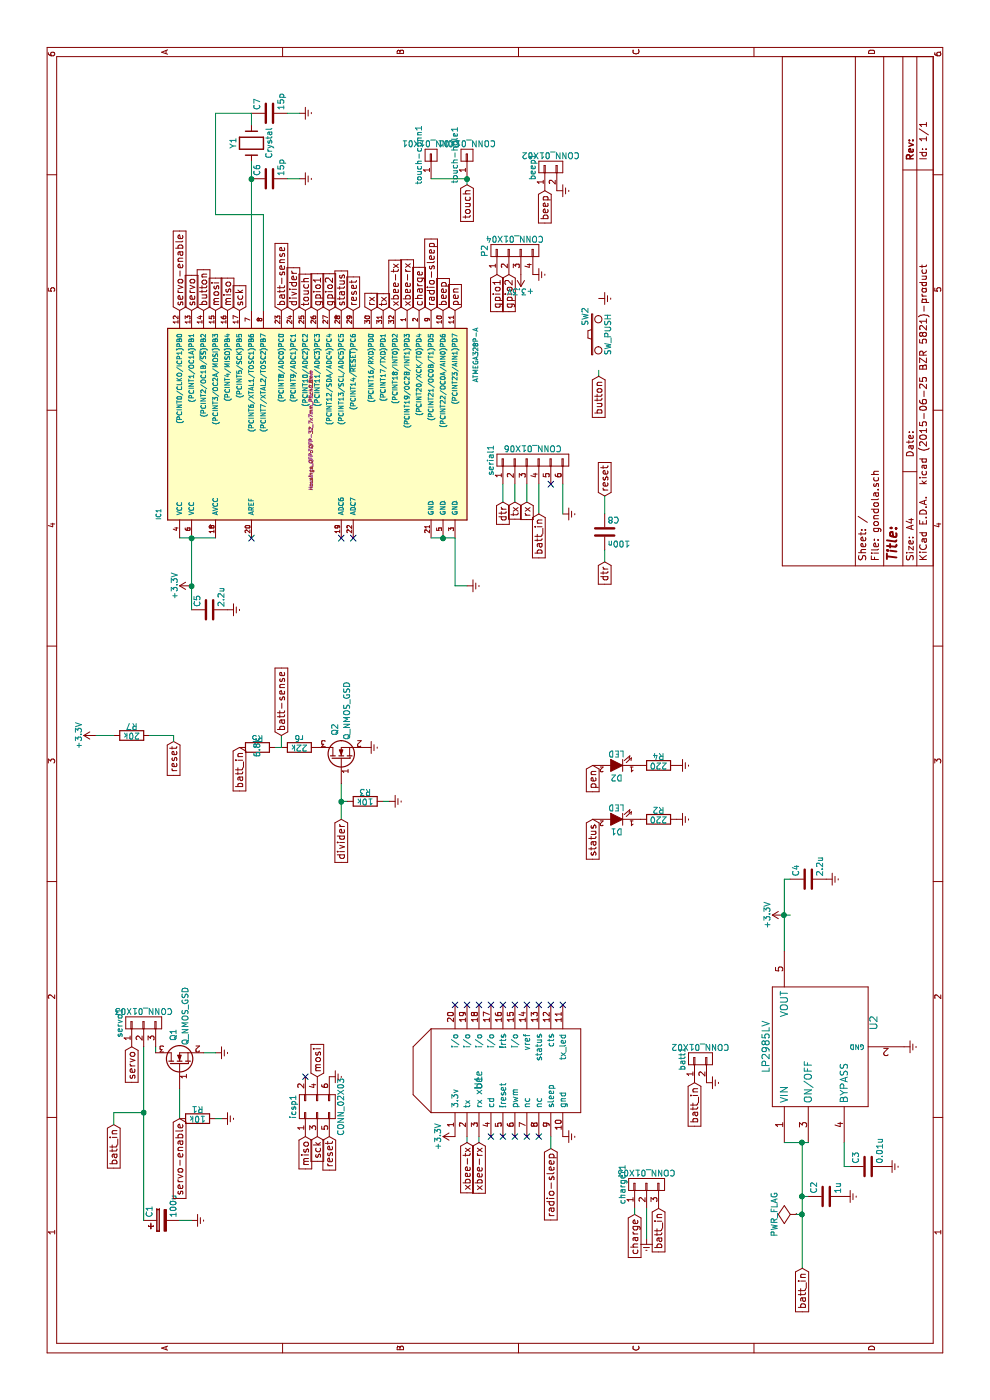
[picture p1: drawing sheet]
EESchema Schematic File Version 2
LIBS:gondola-rescue
LIBS:power
LIBS:device
LIBS:transistors
LIBS:conn
LIBS:linear
LIBS:regul
LIBS:74xx
LIBS:cmos4000
LIBS:adc-dac
LIBS:memory
LIBS:xilinx
LIBS:microcontrollers
LIBS:dsp
LIBS:microchip
LIBS:analog_switches
LIBS:motorola
LIBS:texas
LIBS:intel
LIBS:audio
LIBS:interface
LIBS:digital-audio
LIBS:philips
LIBS:display
LIBS:cypress
LIBS:siliconi
LIBS:opto
LIBS:atmel
LIBS:contrib
LIBS:valves
LIBS:xbee
LIBS:gondola-cache
EELAYER 25 0
EELAYER END
$Descr A4 11693 8268
encoding utf-8
Sheet 1 1
Title ""
Date ""
Rev ""
Comp ""
Comment1 ""
Comment2 ""
Comment3 ""
Comment4 ""
$EndDescr
$Comp
L ATMEGA328P-A IC1
U 1 1
P 8100 2600
F 0 "IC1" H 7350 3850 40  0000 L BNN
F 1 "ATMEGA328P-A" H 8500 1200 40  0000 L BNN
F 2 "Housings_QFP:TQFP-32_7x7mm_Pitch0.8mm" H 8100 2600 30  0000 C CIN
F 3 "" H 8100 2600 60  0000 C CNN
	1    8100 2600
	1    0    0    -1  
$EndComp
$Comp
L CONN_01X03 servo1
U 1 1
P 3150 1200
F 0 "servo1" H 3150 1400 50  0000 C CNN
F 1 "CONN_01X03" V 3250 1200 50  0000 C CNN
F 2 "Pin_Headers:Pin_Header_Straight_1x03" H 3150 1200 60  0001 C CNN
F 3 "" H 3150 1200 60  0000 C CNN
	1    3150 1200
	1    0    0    -1  
$EndComp
$Comp
L xbee U1
U 1 1
P 2650 4000
F 0 "U1" H 2650 4000 60  0000 C CNN
F 1 "xbee" H 2650 4000 60  0000 C CNN
F 2 "fp:xbee" H 2650 4000 60  0001 C CNN
F 3 "" H 2650 4000 60  0000 C CNN
	1    2650 4000
	1    0    0    -1  
$EndComp
$Comp
L CONN_02X03 icsp1
U 1 1
P 2450 2650
F 0 "icsp1" H 2450 2850 50  0000 C CNN
F 1 "CONN_02X03" H 2450 2450 50  0000 C CNN
F 2 "Pin_Headers:Pin_Header_Straight_2x03" H 2450 1450 60  0001 C CNN
F 3 "" H 2450 1450 60  0000 C CNN
	1    2450 2650
	1    0    0    -1  
$EndComp
$Comp
L CP C1
U 1 1
P 1500 1350
F 0 "C1" H 1525 1450 50  0000 L CNN
F 1 "100u" H 1525 1250 50  0000 L CNN
F 2 "Capacitors_SMD:c_elec_6.3x5.3" H 1538 1200 30  0001 C CNN
F 3 "" H 1500 1350 60  0000 C CNN
	1    1500 1350
	1    0    0    -1  
$EndComp
$Comp
L CONN_01X03 charger1
U 1 1
P 1800 5400
F 0 "charger1" H 1800 5600 50  0000 C CNN
F 1 "CONN_01X03" V 1900 5400 50  0000 C CNN
F 2 "Pin_Headers:Pin_Header_Straight_1x03" H 1800 5400 60  0001 C CNN
F 3 "" H 1800 5400 60  0000 C CNN
	1    1800 5400
	1    0    0    -1  
$EndComp
$Comp
L CONN_01X02 batt1
U 1 1
P 2850 5850
F 0 "batt1" H 2850 6000 50  0000 C CNN
F 1 "CONN_01X02" V 2950 5850 50  0000 C CNN
F 2 "Pin_Headers:Pin_Header_Straight_1x02" H 2850 5850 60  0001 C CNN
F 3 "" H 2850 5850 60  0000 C CNN
	1    2850 5850
	1    0    0    -1  
$EndComp
Text GLabel 1100 6700 0    60   Input ~ 0
batt_in
Text GLabel 5450 2000 0    60   Input ~ 0
batt_in
$Comp
L CONN_01X06 serial1
U 1 1
P 7850 4450
F 0 "serial1" H 7850 4800 50  0000 C CNN
F 1 "CONN_01X06" V 7950 4450 50  0000 C CNN
F 2 "Pin_Headers:Pin_Header_Straight_1x06" H 7850 4450 60  0001 C CNN
F 3 "" H 7850 4450 60  0000 C CNN
	1    7850 4450
	1    0    0    -1  
$EndComp
$Comp
L LED D1
U 1 1
P 4850 5150
F 0 "D1" H 4850 5250 50  0000 C CNN
F 1 "LED" H 4850 5050 50  0000 C CNN
F 2 "LEDs:LED-1206" H 4850 5150 60  0001 C CNN
F 3 "" H 4850 5150 60  0000 C CNN
	1    4850 5150
	0    -1   -1   0   
$EndComp
$Comp
L LED D2
U 1 1
P 5300 5150
F 0 "D2" H 5300 5250 50  0000 C CNN
F 1 "LED" H 5300 5050 50  0000 C CNN
F 2 "LEDs:LED-1206" H 5300 5150 60  0001 C CNN
F 3 "" H 5300 5150 60  0000 C CNN
	1    5300 5150
	0    -1   -1   0   
$EndComp
$Comp
L R R2
U 1 1
P 4850 5500
F 0 "R2" V 4930 5500 50  0000 C CNN
F 1 "220" V 4850 5500 50  0000 C CNN
F 2 "Resistors_SMD:R_1206" V 4780 5500 30  0001 C CNN
F 3 "" H 4850 5500 30  0000 C CNN
	1    4850 5500
	1    0    0    -1  
$EndComp
$Comp
L R R4
U 1 1
P 5300 5500
F 0 "R4" V 5380 5500 50  0000 C CNN
F 1 "220" V 5300 5500 50  0000 C CNN
F 2 "Resistors_SMD:R_1206" V 5230 5500 30  0001 C CNN
F 3 "" H 5300 5500 30  0000 C CNN
	1    5300 5500
	1    0    0    -1  
$EndComp
$Comp
L +3.3V #PWR01
U 1 1
P 4050 6550
F 0 "#PWR01" H 4050 6400 50  0001 C CNN
F 1 "+3.3V" H 4050 6690 50  0000 C CNN
F 2 "" H 4050 6550 60  0000 C CNN
F 3 "" H 4050 6550 60  0000 C CNN
	1    4050 6550
	1    0    0    -1  
$EndComp
$Comp
L Earth #PWR02
U 1 1
P 4850 5650
F 0 "#PWR02" H 4850 5400 50  0001 C CNN
F 1 "Earth" H 4850 5500 50  0001 C CNN
F 2 "" H 4850 5650 60  0000 C CNN
F 3 "" H 4850 5650 60  0000 C CNN
	1    4850 5650
	1    0    0    -1  
$EndComp
$Comp
L Earth #PWR03
U 1 1
P 5300 5650
F 0 "#PWR03" H 5300 5400 50  0001 C CNN
F 1 "Earth" H 5300 5500 50  0001 C CNN
F 2 "" H 5300 5650 60  0000 C CNN
F 3 "" H 5300 5650 60  0000 C CNN
	1    5300 5650
	1    0    0    -1  
$EndComp
$Comp
L Earth #PWR04
U 1 1
P 2200 4700
F 0 "#PWR04" H 2200 4450 50  0001 C CNN
F 1 "Earth" H 2200 4550 50  0001 C CNN
F 2 "" H 2200 4700 60  0000 C CNN
F 3 "" H 2200 4700 60  0000 C CNN
	1    2200 4700
	1    0    0    -1  
$EndComp
$Comp
L Earth #PWR05
U 1 1
P 2650 5900
F 0 "#PWR05" H 2650 5650 50  0001 C CNN
F 1 "Earth" H 2650 5750 50  0001 C CNN
F 2 "" H 2650 5900 60  0000 C CNN
F 3 "" H 2650 5900 60  0000 C CNN
	1    2650 5900
	1    0    0    -1  
$EndComp
$Comp
L Earth #PWR06
U 1 1
P 1350 5400
F 0 "#PWR06" H 1350 5150 50  0001 C CNN
F 1 "Earth" H 1350 5250 50  0001 C CNN
F 2 "" H 1350 5400 60  0000 C CNN
F 3 "" H 1350 5400 60  0000 C CNN
	1    1350 5400
	0    1    1    0   
$EndComp
$Comp
L Earth #PWR07
U 1 1
P 6800 3900
F 0 "#PWR07" H 6800 3650 50  0001 C CNN
F 1 "Earth" H 6800 3750 50  0001 C CNN
F 2 "" H 6800 3900 60  0000 C CNN
F 3 "" H 6800 3900 60  0000 C CNN
	1    6800 3900
	1    0    0    -1  
$EndComp
$Comp
L Earth #PWR08
U 1 1
P 2700 2750
F 0 "#PWR08" H 2700 2500 50  0001 C CNN
F 1 "Earth" H 2700 2600 50  0001 C CNN
F 2 "" H 2700 2750 60  0000 C CNN
F 3 "" H 2700 2750 60  0000 C CNN
	1    2700 2750
	1    0    0    -1  
$EndComp
$Comp
L Earth #PWR09
U 1 1
P 2900 1800
F 0 "#PWR09" H 2900 1550 50  0001 C CNN
F 1 "Earth" H 2900 1650 50  0001 C CNN
F 2 "" H 2900 1800 60  0000 C CNN
F 3 "" H 2900 1800 60  0000 C CNN
	1    2900 1800
	1    0    0    -1  
$EndComp
$Comp
L Crystal Y1
U 1 1
P 10500 2100
F 0 "Y1" H 10500 2250 50  0000 C CNN
F 1 "Crystal" H 10500 1950 50  0000 C CNN
F 2 "Resistors_SMD:R_1206" H 10500 2100 60  0001 C CNN
F 3 "" H 10500 2100 60  0000 C CNN
	1    10500 2100
	1    0    0    -1  
$EndComp
Text GLabel 2100 4600 0    60   Input ~ 0
radio-sleep
Text GLabel 4850 4950 0    60   Input ~ 0
status
Text GLabel 5300 4950 0    60   Input ~ 0
pen
$Comp
L C C6
U 1 1
P 10200 2250
F 0 "C6" H 10225 2350 50  0000 L CNN
F 1 "15p" H 10225 2150 50  0000 L CNN
F 2 "Capacitors_SMD:C_1206" H 10238 2100 30  0001 C CNN
F 3 "" H 10200 2250 60  0000 C CNN
	1    10200 2250
	1    0    0    -1  
$EndComp
$Comp
L C C7
U 1 1
P 10750 2250
F 0 "C7" H 10775 2350 50  0000 L CNN
F 1 "15p" H 10775 2150 50  0000 L CNN
F 2 "Capacitors_SMD:C_1206" H 10788 2100 30  0001 C CNN
F 3 "" H 10750 2250 60  0000 C CNN
	1    10750 2250
	1    0    0    -1  
$EndComp
$Comp
L Earth #PWR010
U 1 1
P 10200 2500
F 0 "#PWR010" H 10200 2250 50  0001 C CNN
F 1 "Earth" H 10200 2350 50  0001 C CNN
F 2 "" H 10200 2500 60  0000 C CNN
F 3 "" H 10200 2500 60  0000 C CNN
	1    10200 2500
	1    0    0    -1  
$EndComp
$Comp
L Earth #PWR011
U 1 1
P 10750 2500
F 0 "#PWR011" H 10750 2250 50  0001 C CNN
F 1 "Earth" H 10750 2350 50  0001 C CNN
F 2 "" H 10750 2500 60  0000 C CNN
F 3 "" H 10750 2500 60  0000 C CNN
	1    10750 2500
	1    0    0    -1  
$EndComp
$Comp
L R R7
U 1 1
P 5550 1100
F 0 "R7" V 5630 1100 50  0000 C CNN
F 1 "20k" V 5550 1100 50  0000 C CNN
F 2 "Resistors_SMD:R_1206" V 5480 1100 30  0001 C CNN
F 3 "" H 5550 1100 30  0000 C CNN
	1    5550 1100
	1    0    0    -1  
$EndComp
Text GLabel 5500 1450 0    60   Input ~ 0
reset
$Comp
L C C5
U 1 1
P 6600 1750
F 0 "C5" H 6625 1850 50  0000 L CNN
F 1 "2.2u" H 6625 1650 50  0000 L CNN
F 2 "Capacitors_SMD:C_1206" H 6638 1600 30  0001 C CNN
F 3 "" H 6600 1750 60  0000 C CNN
	1    6600 1750
	1    0    0    -1  
$EndComp
Text GLabel 9100 2000 2    60   Input ~ 0
sck
Text GLabel 9100 1900 2    60   Input ~ 0
miso
Text GLabel 9100 1800 2    60   Input ~ 0
mosi
$Comp
L Earth #PWR012
U 1 1
P 6600 1900
F 0 "#PWR012" H 6600 1650 50  0001 C CNN
F 1 "Earth" H 6600 1750 50  0001 C CNN
F 2 "" H 6600 1900 60  0000 C CNN
F 3 "" H 6600 1900 60  0000 C CNN
	1    6600 1900
	1    0    0    -1  
$EndComp
$Comp
L +3.3V #PWR013
U 1 1
P 5550 800
F 0 "#PWR013" H 5550 650 50  0001 C CNN
F 1 "+3.3V" H 5550 940 50  0000 C CNN
F 2 "" H 5550 800 60  0000 C CNN
F 3 "" H 5550 800 60  0000 C CNN
	1    5550 800 
	1    0    0    -1  
$EndComp
$Comp
L +3.3V #PWR014
U 1 1
P 6800 1600
F 0 "#PWR014" H 6800 1450 50  0001 C CNN
F 1 "+3.3V" H 6800 1740 50  0000 C CNN
F 2 "" H 6800 1600 60  0000 C CNN
F 3 "" H 6800 1600 60  0000 C CNN
	1    6800 1600
	1    0    0    -1  
$EndComp
Text GLabel 9100 2950 2    60   Input ~ 0
reset
Text GLabel 2200 2550 0    60   Input ~ 0
miso
Text GLabel 2200 2650 0    60   Input ~ 0
sck
Text GLabel 2200 2750 0    60   Input ~ 0
reset
Text GLabel 2700 2650 2    60   Input ~ 0
mosi
NoConn ~ 2700 2550
$Comp
L +3.3V #PWR015
U 1 1
P 2200 3800
F 0 "#PWR015" H 2200 3650 50  0001 C CNN
F 1 "+3.3V" H 2200 3940 50  0000 C CNN
F 2 "" H 2200 3800 60  0000 C CNN
F 3 "" H 2200 3800 60  0000 C CNN
	1    2200 3800
	1    0    0    -1  
$EndComp
Text GLabel 2150 3900 0    60   Input ~ 0
xbee-tx
Text GLabel 2150 4000 0    60   Input ~ 0
xbee-rx
NoConn ~ 3300 4700
NoConn ~ 3300 4600
NoConn ~ 3300 4500
NoConn ~ 3300 4400
NoConn ~ 3300 4300
NoConn ~ 3300 4200
NoConn ~ 3300 4100
NoConn ~ 2200 4500
NoConn ~ 2200 4400
NoConn ~ 2200 4300
NoConn ~ 2200 4200
NoConn ~ 2200 4100
NoConn ~ 3300 4000
NoConn ~ 3300 3900
NoConn ~ 3300 3800
Text GLabel 1550 5300 0    60   Input ~ 0
charge
Text GLabel 1600 5500 0    60   Input ~ 0
batt_in
Text GLabel 2650 5800 0    60   Input ~ 0
batt_in
$Comp
L C C2
U 1 1
P 1700 6900
F 0 "C2" H 1725 7000 50  0000 L CNN
F 1 "1u" H 1725 6800 50  0000 L CNN
F 2 "Capacitors_SMD:C_1206" H 1738 6750 30  0001 C CNN
F 3 "" H 1700 6900 60  0000 C CNN
	1    1700 6900
	1    0    0    -1  
$EndComp
$Comp
L C C4
U 1 1
P 4350 6750
F 0 "C4" H 4375 6850 50  0000 L CNN
F 1 "2.2u" H 4375 6650 50  0000 L CNN
F 2 "Capacitors_SMD:C_1206" H 4388 6600 30  0001 C CNN
F 3 "" H 4350 6750 60  0000 C CNN
	1    4350 6750
	1    0    0    -1  
$EndComp
$Comp
L Earth #PWR016
U 1 1
P 1700 7050
F 0 "#PWR016" H 1700 6800 50  0001 C CNN
F 1 "Earth" H 1700 6900 50  0001 C CNN
F 2 "" H 1700 7050 60  0000 C CNN
F 3 "" H 1700 7050 60  0000 C CNN
	1    1700 7050
	1    0    0    -1  
$EndComp
$Comp
L Earth #PWR017
U 1 1
P 4350 6900
F 0 "#PWR017" H 4350 6650 50  0001 C CNN
F 1 "Earth" H 4350 6750 50  0001 C CNN
F 2 "" H 4350 6900 60  0000 C CNN
F 3 "" H 4350 6900 60  0000 C CNN
	1    4350 6900
	1    0    0    -1  
$EndComp
Text GLabel 4850 2850 0    60   Input ~ 0
divider
$Comp
L R r6
U 1 1
P 5450 2500
F 0 "r6" V 5530 2500 50  0000 C CNN
F 1 "22k" V 5450 2500 50  0000 C CNN
F 2 "Resistors_SMD:R_1206" V 5380 2500 30  0001 C CNN
F 3 "" H 5450 2500 30  0000 C CNN
	1    5450 2500
	1    0    0    -1  
$EndComp
$Comp
L R R5
U 1 1
P 5450 2150
F 0 "R5" V 5530 2150 50  0000 C CNN
F 1 "6.8k" H 5450 2150 50  0000 C CNN
F 2 "Resistors_SMD:R_1206" V 5380 2150 30  0001 C CNN
F 3 "" H 5450 2150 30  0000 C CNN
	1    5450 2150
	1    0    0    -1  
$EndComp
Wire Wire Line
	1100 6700 2150 6700
Wire Wire Line
	9100 2100 10350 2100
Wire Wire Line
	10650 2100 10750 2100
Wire Wire Line
	10200 2400 10200 2500
Wire Wire Line
	10750 2400 10750 2500
Connection ~ 10200 2100
Wire Wire Line
	9100 2200 9900 2200
Wire Wire Line
	9900 2200 9900 1800
Wire Wire Line
	9900 1800 10750 1800
Wire Wire Line
	10750 1800 10750 2100
Wire Wire Line
	7200 1500 7200 1800
Wire Wire Line
	6600 1600 7200 1600
Wire Wire Line
	5550 1250 5550 1450
Wire Wire Line
	5550 1450 5500 1450
Wire Wire Line
	5550 950  5550 800 
Connection ~ 6800 1600
Wire Wire Line
	1350 5400 1600 5400
Wire Wire Line
	3750 6550 4350 6550
Wire Wire Line
	4050 6550 4050 6600
Connection ~ 4050 6550
Wire Wire Line
	4350 6550 4350 6600
Wire Wire Line
	1700 6750 1700 6700
Connection ~ 1700 6700
Wire Wire Line
	7200 3600 7200 3800
Connection ~ 7200 3700
Wire Wire Line
	7200 3800 6800 3800
Wire Wire Line
	6800 3800 6800 3900
Wire Wire Line
	4850 2850 5150 2850
Wire Wire Line
	5450 2350 5550 2350
Text GLabel 5550 2350 2    60   Input ~ 0
batt-sense
Wire Wire Line
	5450 2350 5450 2300
$Comp
L Earth #PWR018
U 1 1
P 5450 3050
F 0 "#PWR018" H 5450 2800 50  0001 C CNN
F 1 "Earth" H 5450 2900 50  0001 C CNN
F 2 "" H 5450 3050 60  0000 C CNN
F 3 "" H 5450 3050 60  0000 C CNN
	1    5450 3050
	1    0    0    -1  
$EndComp
$Comp
L Earth #PWR019
U 1 1
P 1500 1600
F 0 "#PWR019" H 1500 1350 50  0001 C CNN
F 1 "Earth" H 1500 1450 50  0001 C CNN
F 2 "" H 1500 1600 60  0000 C CNN
F 3 "" H 1500 1600 60  0000 C CNN
	1    1500 1600
	1    0    0    -1  
$EndComp
Wire Wire Line
	2900 1300 2950 1300
Wire Wire Line
	1500 1200 2950 1200
Wire Wire Line
	1500 1500 1500 1600
Wire Wire Line
	2900 1700 2900 1800
Text GLabel 2300 950  0    60   Input ~ 0
batt_in
Wire Wire Line
	2300 950  2400 950 
Wire Wire Line
	2400 950  2400 1200
Connection ~ 2400 1200
Text GLabel 2950 1100 0    60   Input ~ 0
servo
$Comp
L R R1
U 1 1
P 2350 1650
F 0 "R1" V 2430 1650 50  0000 C CNN
F 1 "10k" V 2350 1650 50  0000 C CNN
F 2 "Resistors_SMD:R_1206" V 2280 1650 30  0001 C CNN
F 3 "" H 2350 1650 30  0000 C CNN
	1    2350 1650
	1    0    0    -1  
$EndComp
Wire Wire Line
	2350 1500 2600 1500
$Comp
L Earth #PWR020
U 1 1
P 2350 1850
F 0 "#PWR020" H 2350 1600 50  0001 C CNN
F 1 "Earth" H 2350 1700 50  0001 C CNN
F 2 "" H 2350 1850 60  0000 C CNN
F 3 "" H 2350 1850 60  0000 C CNN
	1    2350 1850
	1    0    0    -1  
$EndComp
Text GLabel 2350 1500 0    60   Input ~ 0
servo-enable
Wire Wire Line
	2350 1800 2350 1850
$Comp
L CONN_01X01 touch-hole1
U 1 1
P 10400 3900
F 0 "touch-hole1" H 10400 4000 50  0000 C CNN
F 1 "CONN_01X01" V 10500 3900 50  0000 C CNN
F 2 "Mounting_Holes:MountingHole_3mm" H 10400 3900 60  0001 C CNN
F 3 "" H 10400 3900 60  0000 C CNN
	1    10400 3900
	1    0    0    -1  
$EndComp
Text GLabel 10150 3900 0    60   Input ~ 0
touch
Wire Wire Line
	10200 3900 10150 3900
Text GLabel 9100 2350 2    60   Input ~ 0
batt-sense
Text GLabel 9100 2550 2    60   Input ~ 0
touch
Text GLabel 9100 3100 2    60   Input ~ 0
rx
Text GLabel 9100 3200 2    60   Input ~ 0
tx
Text GLabel 9100 1500 2    60   Input ~ 0
servo-enable
Text GLabel 9100 1600 2    60   Input ~ 0
servo
$Comp
L R R3
U 1 1
P 5000 3050
F 0 "R3" V 5080 3050 50  0000 C CNN
F 1 "10k" V 5000 3050 50  0000 C CNN
F 2 "Resistors_SMD:R_1206" V 4930 3050 30  0001 C CNN
F 3 "" H 5000 3050 30  0000 C CNN
	1    5000 3050
	1    0    0    -1  
$EndComp
$Comp
L Earth #PWR021
U 1 1
P 5000 3250
F 0 "#PWR021" H 5000 3000 50  0001 C CNN
F 1 "Earth" H 5000 3100 50  0001 C CNN
F 2 "" H 5000 3250 60  0000 C CNN
F 3 "" H 5000 3250 60  0000 C CNN
	1    5000 3250
	1    0    0    -1  
$EndComp
Wire Wire Line
	5000 3200 5000 3250
Wire Wire Line
	5000 2900 5000 2850
Connection ~ 5000 2850
Text GLabel 9100 2450 2    60   Input ~ 0
divider
Text GLabel 9100 3800 2    60   Input ~ 0
pen
Wire Wire Line
	2100 4600 2200 4600
Wire Wire Line
	2200 4000 2150 4000
Wire Wire Line
	2150 3900 2200 3900
Text GLabel 7500 4200 0    60   Input ~ 0
dtr
Text GLabel 7500 4300 0    60   Input ~ 0
tx
Text GLabel 7500 4400 0    60   Input ~ 0
rx
$Comp
L Earth #PWR022
U 1 1
P 7400 4700
F 0 "#PWR022" H 7400 4450 50  0001 C CNN
F 1 "Earth" H 7400 4550 50  0001 C CNN
F 2 "" H 7400 4700 60  0000 C CNN
F 3 "" H 7400 4700 60  0000 C CNN
	1    7400 4700
	1    0    0    -1  
$EndComp
Wire Wire Line
	7400 4700 7650 4700
Wire Wire Line
	7400 4500 7650 4500
Text GLabel 7400 4500 0    60   Input ~ 0
batt_in
Wire Wire Line
	7500 4200 7650 4200
Wire Wire Line
	7500 4300 7650 4300
Wire Wire Line
	7500 4400 7650 4400
NoConn ~ 7650 4600
Text GLabel 7000 5050 0    60   Input ~ 0
dtr
Text GLabel 7550 5050 2    60   Input ~ 0
reset
$Comp
L C C8
U 1 1
P 7250 5050
F 0 "C8" H 7275 5150 50  0000 L CNN
F 1 "100n" H 7275 4950 50  0000 L CNN
F 2 "Capacitors_SMD:C_1206" H 7288 4900 30  0001 C CNN
F 3 "" H 7250 5050 60  0000 C CNN
	1    7250 5050
	0    1    1    0   
$EndComp
Wire Wire Line
	7000 5050 7100 5050
Wire Wire Line
	7400 5050 7550 5050
NoConn ~ 7200 2950
NoConn ~ 7200 2850
NoConn ~ 7200 2100
Connection ~ 7200 1600
Wire Wire Line
	1550 5300 1600 5300
Text GLabel 9100 3500 2    60   Input ~ 0
charge
Text GLabel 9100 3600 2    60   Input ~ 0
radio-sleep
$Comp
L PWR_FLAG #FLG023
U 1 1
P 1550 6650
F 0 "#FLG023" H 1550 6745 50  0001 C CNN
F 1 "PWR_FLAG" H 1550 6830 50  0000 C CNN
F 2 "" H 1550 6650 60  0000 C CNN
F 3 "" H 1550 6650 60  0000 C CNN
	1    1550 6650
	1    0    0    -1  
$EndComp
Wire Wire Line
	1550 6650 1550 6700
Connection ~ 1550 6700
$Comp
L Q_NMOS_GSD Q1
U 1 1
P 2800 1500
F 0 "Q1" H 3100 1550 50  0000 R CNN
F 1 "Q_NMOS_GSD" H 3450 1450 50  0000 R CNN
F 2 "TO_SOT_Packages_SMD:SOT-23" H 3000 1600 29  0001 C CNN
F 3 "" H 2800 1500 60  0000 C CNN
	1    2800 1500
	1    0    0    -1  
$EndComp
$Comp
L Q_NMOS_GSD Q2
U 1 1
P 5350 2850
F 0 "Q2" H 5650 2900 50  0000 R CNN
F 1 "Q_NMOS_GSD" H 6000 2800 50  0000 R CNN
F 2 "TO_SOT_Packages_SMD:SOT-23" H 5550 2950 29  0001 C CNN
F 3 "" H 5350 2850 60  0000 C CNN
	1    5350 2850
	1    0    0    -1  
$EndComp
Text GLabel 9100 3300 2    60   Input ~ 0
xbee-tx
Text GLabel 9100 3400 2    60   Input ~ 0
xbee-rx
$Comp
L SW_PUSH SW2
U 1 1
P 8900 5000
F 0 "SW2" H 9050 5110 50  0000 C CNN
F 1 "SW_PUSH" H 8900 4920 50  0000 C CNN
F 2 "Buttons_Switches_SMD:SW_SPST_FSMSM" H 8900 5000 60  0001 C CNN
F 3 "" H 8900 5000 60  0000 C CNN
	1    8900 5000
	1    0    0    -1  
$EndComp
$Comp
L Earth #PWR024
U 1 1
P 9200 5000
F 0 "#PWR024" H 9200 4750 50  0001 C CNN
F 1 "Earth" H 9200 4850 50  0001 C CNN
F 2 "" H 9200 5000 60  0000 C CNN
F 3 "" H 9200 5000 60  0000 C CNN
	1    9200 5000
	1    0    0    -1  
$EndComp
Wire Wire Line
	8600 5000 8550 5000
Text GLabel 9100 1700 2    60   Input ~ 0
button
Text GLabel 9100 2650 2    60   Input ~ 0
gpio1
Text GLabel 9100 2750 2    60   Input ~ 0
gpio2
Text GLabel 9400 4150 0    60   Input ~ 0
gpio1
Text GLabel 9400 4250 0    60   Input ~ 0
gpio2
$Comp
L Earth #PWR025
U 1 1
P 9400 4450
F 0 "#PWR025" H 9400 4200 50  0001 C CNN
F 1 "Earth" H 9400 4300 50  0001 C CNN
F 2 "" H 9400 4450 60  0000 C CNN
F 3 "" H 9400 4450 60  0000 C CNN
	1    9400 4450
	1    0    0    -1  
$EndComp
$Comp
L +3.3V #PWR026
U 1 1
P 9400 4350
F 0 "#PWR026" H 9400 4200 50  0001 C CNN
F 1 "+3.3V" H 9400 4490 50  0000 C CNN
F 2 "" H 9400 4350 60  0000 C CNN
F 3 "" H 9400 4350 60  0000 C CNN
	1    9400 4350
	0    -1   -1   0   
$EndComp
Text GLabel 8550 5000 0    60   Input ~ 0
button
Text GLabel 9100 2850 2    60   Input ~ 0
status
Text GLabel 9100 3700 2    60   Input ~ 0
beep
$Comp
L CONN_01X04 P2
U 1 1
P 9600 4300
F 0 "P2" H 9600 4550 50  0000 C CNN
F 1 "CONN_01X04" V 9700 4300 50  0000 C CNN
F 2 "Pin_Headers:Pin_Header_Straight_1x04" H 9600 4300 60  0001 C CNN
F 3 "" H 9600 4300 60  0000 C CNN
	1    9600 4300
	1    0    0    -1  
$EndComp
$Comp
L CONN_01X02 beep1
U 1 1
P 10300 4600
F 0 "beep1" H 10300 4750 50  0000 C CNN
F 1 "CONN_01X02" V 10400 4600 50  0000 C CNN
F 2 "Buzzers_Beepers:Buzzer_12x9.5RM7.6" H 10300 4600 60  0001 C CNN
F 3 "" H 10300 4600 60  0000 C CNN
	1    10300 4600
	1    0    0    -1  
$EndComp
$Comp
L Earth #PWR027
U 1 1
P 10100 4650
F 0 "#PWR027" H 10100 4400 50  0001 C CNN
F 1 "Earth" H 10100 4500 50  0001 C CNN
F 2 "" H 10100 4650 60  0000 C CNN
F 3 "" H 10100 4650 60  0000 C CNN
	1    10100 4650
	1    0    0    -1  
$EndComp
Text GLabel 10100 4550 0    60   Input ~ 0
beep
$Comp
L LP2985LV U2
U 1 1
P 2950 6850
F 0 "U2" H 3150 6400 60  0000 C CNN
F 1 "LP2985LV" H 2950 7300 60  0000 C CNN
F 2 "TO_SOT_Packages_SMD:SOT-23-5" H 2950 6850 60  0001 C CNN
F 3 "" H 2950 6850 60  0000 C CNN
	1    2950 6850
	1    0    0    -1  
$EndComp
$Comp
L C C3
U 1 1
P 1950 7250
F 0 "C3" H 1975 7350 50  0000 L CNN
F 1 "0.01u" H 1975 7150 50  0000 L CNN
F 2 "Capacitors_SMD:C_1206" H 1988 7100 30  0001 C CNN
F 3 "" H 1950 7250 60  0000 C CNN
	1    1950 7250
	1    0    0    -1  
$EndComp
Wire Wire Line
	2150 6750 2150 6550
Wire Wire Line
	1950 7050 2150 7050
Wire Wire Line
	1950 7050 1950 7100
$Comp
L Earth #PWR028
U 1 1
P 1950 7400
F 0 "#PWR028" H 1950 7150 50  0001 C CNN
F 1 "Earth" H 1950 7250 50  0001 C CNN
F 2 "" H 1950 7400 60  0000 C CNN
F 3 "" H 1950 7400 60  0000 C CNN
	1    1950 7400
	1    0    0    -1  
$EndComp
$Comp
L Earth #PWR029
U 1 1
P 2950 7550
F 0 "#PWR029" H 2950 7300 50  0001 C CNN
F 1 "Earth" H 2950 7400 50  0001 C CNN
F 2 "" H 2950 7550 60  0000 C CNN
F 3 "" H 2950 7550 60  0000 C CNN
	1    2950 7550
	1    0    0    -1  
$EndComp
Connection ~ 2150 6700
$Comp
L CONN_01X01 touch-conn1
U 1 1
P 10400 3600
F 0 "touch-conn1" H 10400 3700 50  0000 C CNN
F 1 "CONN_01X01" V 10500 3600 50  0000 C CNN
F 2 "Pin_Headers:Pin_Header_Straight_1x01" H 10400 3600 60  0001 C CNN
F 3 "" H 10400 3600 60  0000 C CNN
	1    10400 3600
	1    0    0    -1  
$EndComp
Wire Wire Line
	10200 3600 10200 3900
Connection ~ 10200 3900
$EndSCHEMATC
